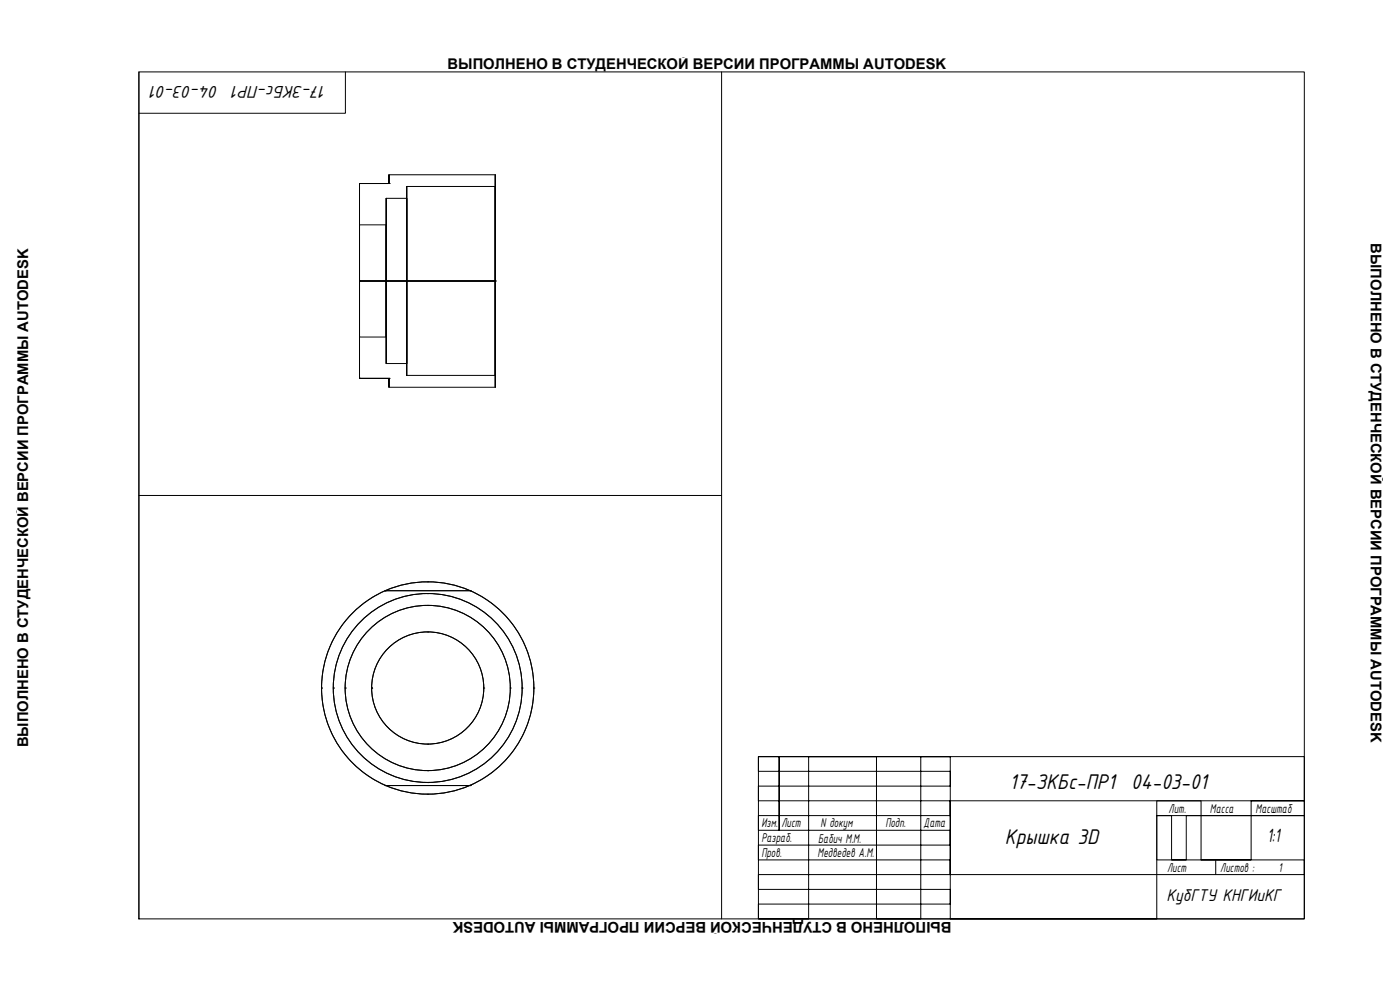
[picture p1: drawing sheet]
<svg xmlns="http://www.w3.org/2000/svg" width="420mm" height="297mm" viewBox="0 0 420 297" stroke-linecap="round" stroke-linejoin="round" font-family="sans-serif">
<!-- layer: FORM -->
<path d="M24 17.2h371.8v262.9h-371.8z" fill="none" stroke="#fff" stroke-width=".3"/>
<!-- layer: 0 -->
<g fill="none" stroke="#000" stroke-width=".3">
<path d="M41.7 21.6v254.1M216.6 21.6v254.1M107.9 55.1h8.8v-2.7v2.7h-8.8v58.4h8.8v2.7v-2.7h-8.8zM107.9 55.1h.1M115.9 59.5v49.6zM115.9 59.5h6.2M116.7 55.1h.1M116.7 52.4h31.9M122.1 56v56.6zM122.1 59.5v49.6zM122.1 56h26.5M148.6 52.4v63.8z"/>
<path d="M148.6 56v56.6zM107.9 67.5v33.6zM107.9 67.5h8M115.9 67.5v33.6zM107.9 84.3h.1M107.9 84.3h40.7M115.9 84.3h.1M122.1 84.3h.1M148.6 84.3h.1M107.9 113.5h.1M107.9 101.1h8M115.9 109.1h6.2"/>
<path d="M116.7 113.5h.1M116.7 116.2h31.9M122.1 112.6h26.5M41.7 148.7h174.9M115.6 177.2h.1M115.6 177.2h25.5M128.3 178.1h.1M128.3 174.6h.1M141.1 177.2h.1M128.3 189.6h.1M128.3 181.7h.1M96.5 206.4h.1"/>
<path d="M100 206.4h.1M103.6 206.4h.1M111.5 206.4h.1M145.2 206.4h.1M153.1 206.4h.1M156.7 206.4h.1M160.2 206.4h.1M115.6 235.7h.1M115.6 235.7h25.5M128.3 223.3h.1M128.3 231.3h.1M128.3 234.8h.1"/>
<path d="M128.3 238.3h.1M141.1 235.7h.1M285.2 227v48.7h-57.6v-4.4h57.6v-4.4h-57.6v-4.5h57.6v-4.4h-57.6v-4.4h57.6v-4.5h-57.6v-4.4h57.6v-4.4h-57.6v-4.4h57.6v-4.5h-57.6v-4.4h57.6h-8.9v48.7h-13.3v-48.7h-20.3v48.7h-15.1v-48.7h6.2v22.1v-22.1h157.6v13.3h-106.2v22.1h106.2v-4.4h-44.2v-13.3h4.4v13.3h4.4v-13.3h35.4v-4.4h-15.9v17.7h-15v-17.7h-13.3v35.4h-62h106.2v-31h-44.2M364.9 258v4.4"/>
<circle cx="128.4" cy="206.4" r="31.9"/>
<circle cx="128.4" cy="206.4" r="24.8"/>
<circle cx="128.4" cy="206.4" r="28.3"/>
<circle cx="128.4" cy="206.4" r="16.8"/>
</g>
<!-- layer: FORM -->
<path d="M41.7 21.6h349.7v254.1h-349.7zM103.7 21.6v12.4h-62" fill="none" stroke="#000" stroke-width=".3"/>
<g font-size="6.9">
<text x="303" y="236.6">17-ЗКБс-ПР1 04-03-01</text>
<text x="301.6" y="253.1">Крышка 3D</text>
</g>
<text font-size="6.2" x="380.3" y="252.6">1:1</text>
<g font-size="5.5">
<text x="65.6" y="25.7" transform="rotate(-180 65.6 25.7)">04-03-01</text>
<text x="98" y="25.7" transform="rotate(-180 98 25.7)">17-ЗКБс-ПР1</text>
<text x="350" y="270.4">КубГТУ КНГИиКГ</text>
</g>
<g font-size="4.4">
<text x="134.3" y="20.6">ВЫПОЛНЕНО В СТУДЕНЧЕСКОЙ ВЕРСИИ ПРОГРАММЫ AUTODESK</text>
<text x="411.4" y="73" transform="rotate(90 411.4 73)">ВЫПОЛНЕНО В СТУДЕНЧЕСКОЙ ВЕРСИИ ПРОГРАММЫ AUTODESK</text>
<text x="8.4" y="224.3" transform="rotate(-90 8.4 224.3)">ВЫПОЛНЕНО В СТУДЕНЧЕСКОЙ ВЕРСИИ ПРОГРАММЫ AUTODESK</text>
<text x="285.5" y="276.6" transform="rotate(-180 285.5 276.6)">ВЫПОЛНЕНО В СТУДЕНЧЕСКОЙ ВЕРСИИ ПРОГРАММЫ AUTODESK</text>
</g>
<g font-size="4.1">
<text x="350.7" y="243.8">Лит.</text>
<text x="363.1" y="243.8">Масса</text>
<text x="376.8" y="243.8">Масштаб</text>
<text x="228.5" y="248.3">Изм.</text>
<text x="234.5" y="248.3">Лист</text>
<text x="246.2" y="248.3">N докум</text>
<text x="265.7" y="248.3">Подп.</text>
<text x="277.2" y="248.3">Дата</text>
<text x="228.5" y="257.1">Пров.</text>
<text x="228.5" y="252.7">Разраб.</text>
<text x="245.4" y="257.1">Медведев А.М.</text>
<text x="245.5" y="252.8">Бабич М.М.</text>
<text x="350.3" y="261.5">Лист</text>
<text x="366.2" y="261.5">Листов :</text>
<text x="383.7" y="261.5">1</text>
</g>
</svg>
